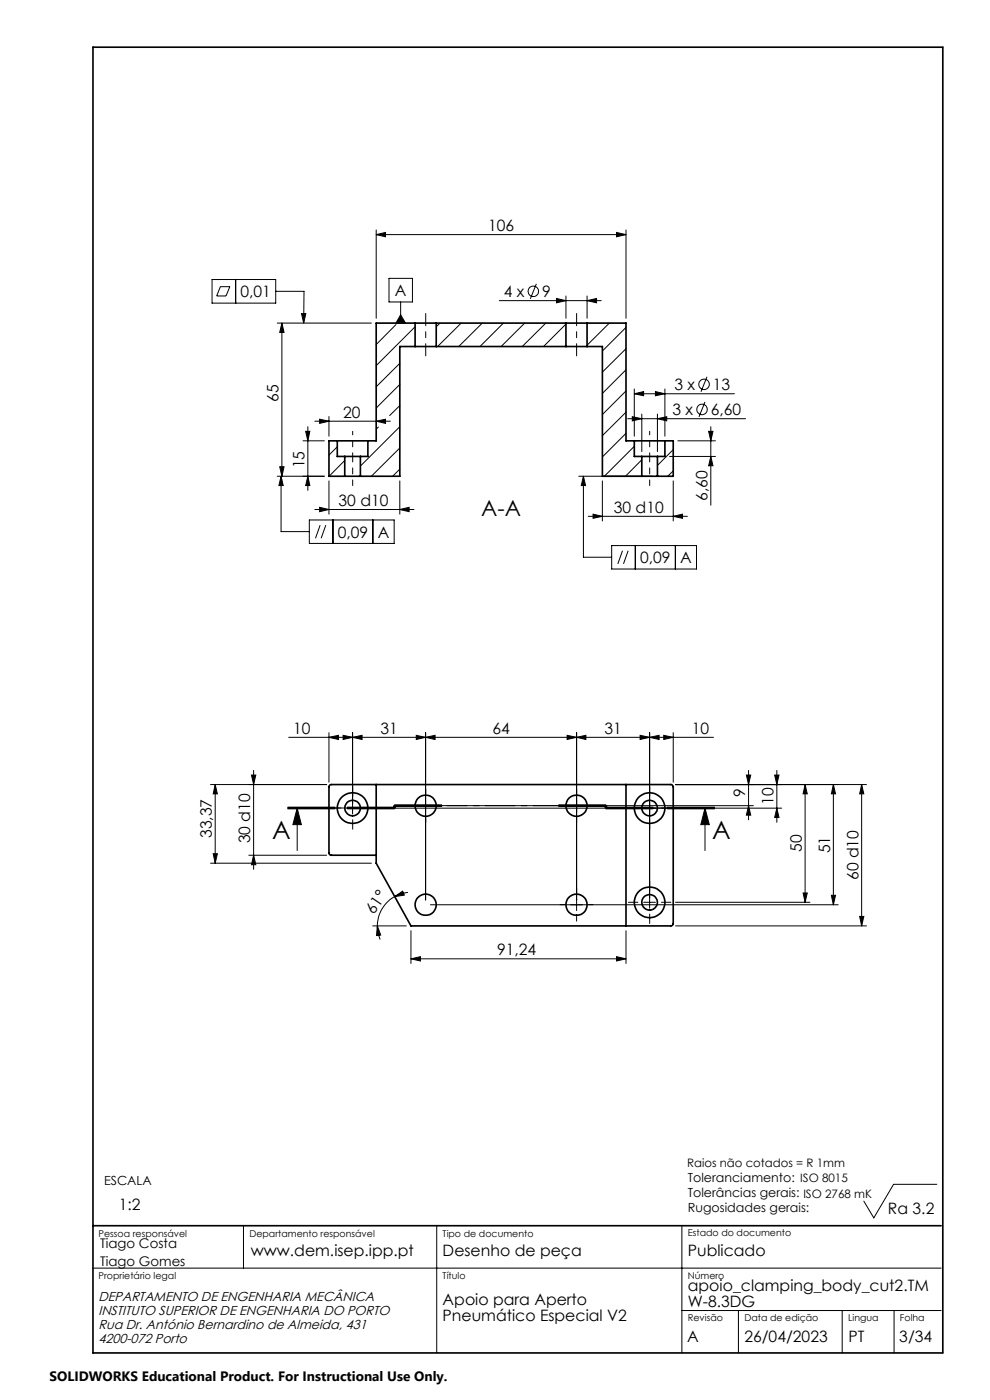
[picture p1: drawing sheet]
<svg xmlns="http://www.w3.org/2000/svg" width="210mm" height="297mm" viewBox="0 0 210 297" stroke-linecap="round" stroke-linejoin="round" font-family="sans-serif">
<g fill="none" stroke="#000" stroke-width=".35">
<path d="M19.7 10h180.3v277h-180.3zM88.1 73.5h4.4M88.1 68.5h4.4M88.1 68.5h-8.3v25h-1.8M88.1 73.5h-3.3v27.5h-8.4M88.1 68.5v5M92.5 73.5h27.6M92.5 68.5h27.6M92.5 68.5v5M120.1 73.5h4.4M120.1 68.5h4.4M120.1 68.5v5"/>
<path d="M124.5 68.5h8.3v25h1.7M124.5 68.5v5M124.5 73.5h3.3v27.5h8.3M71.5 93.5h6.5M71.5 93.5h-1.7v7.5h3.3M71.5 93.5v3.3h1.6M73.1 96.8h3.3M73.1 96.8v4.2M76.4 96.8v4.2M78 93.5v3.3h-1.6M134.5 93.5h6.5M134.5 93.5v3.3h1.6"/>
<path d="M136.1 96.8h3.4M136.1 96.8v4.2M139.5 96.8v4.2M141 93.5h1.8v7.5h-3.3M141 93.5v3.3h-1.5M73.1 101h3.3M136.1 101h3.4M79.8 166.4v16.7l7.4 13.3h55.2l.4-.3v-29.2l-.3-.4-72.2-.1a.49 .49 0 0 0-.5 .5v14a.49 .49 0 0 0 .5 .5h9.5M132.8 166.4v30M19.7 260h179.9"/>
<circle cx="74.8" cy="171.4" r="3.2"/>
<circle cx="74.8" cy="171.4" r="1.65"/>
<circle cx="90.3" cy="170.9" r="2.25"/>
<circle cx="122.3" cy="170.9" r="2.25"/>
<circle cx="137.8" cy="171.4" r="1.65"/>
<circle cx="137.8" cy="171.4" r="3.2"/>
<circle cx="90.3" cy="191.9" r="2.24"/>
<circle cx="122.3" cy="191.9" r="2.25"/>
<circle cx="137.8" cy="191.4" r="1.65"/>
<circle cx="137.8" cy="191.4" r="3.3"/>
</g>
<g fill="none" stroke="#000" stroke-width=".21">
<path d="M45 59.3h13.5v5h-13.5zM50 59.3v5M79.8 49.8l2-.5v.9zM79.8 48.8v18.7M79.8 49.8h53M82.5 59.1h5v5h-5zM130.8 49.3l2 .5-2 .4zM132.8 48.8v18.7M46.7 60.8h2.1l-.9 2h-1.9zM58.5 61.8h6l-.1 6.7M58.8 68.5h20M59.8 68.5l.5 2h-1z"/>
<path d="M59.8 68.5v32.5M64 66.5h.9l-.5 2zM79.9 68.5l-.1 .1M84 68.9l-4.2 4.2M84.8 77.1l-5 5M85 66.8l1 1.7h-2zM85 64.1v4.4M88.1 69.3l-8.3 8.3M93.3 68.5l-.8 .8M97.8 68.5l-5 5M102.3 68.5l-5 5M105.9 63.8h21.6"/>
<path d="M106.8 68.5l-5 5M111.3 68.5l-5 5M113.8 60.2l-1.3 3.2M115.8 68.5l-5 5M118 63.3l2.1 .5-2.1 .4zM120.1 68.8l-4.8 4.7M120.1 73.2l-.3 .3M120.1 62.8v4.7M124.5 63.8l2-.5v.9zM124.5 62.8v4.7M124.8 68.5l-.3 .3M129.3 68.5l-4.8 4.7"/>
<path d="M132.8 69.5l-5 5M132.8 74l-5 4.9M132.8 78.5l-5 5M150 79.9l-1.3 3.2M59.3 99h1l-.5 2zM64.3 93.5h4.5M64.8 91.5h.9l-.4 2zM65.3 90.5v13.5M66.8 89.4h16M67.8 88.9l2 .5-2 .4zM69.8 88.4v4.1M71.5 94.8l-1.7 1.8"/>
<path d="M73.1 97.7l-3.3 3.3M79.8 89.4l2-.5v.9zM80.3 90.6l-.5 .4M84.8 90.5l-8.4 8.4M84.8 81.6l-5 5M84.8 95l-6 6M84.8 99.5l-1.5 1.5M84.8 86l-2.1 2.2M132.8 82.9l-5 5M132.8 87.5l-5 4.9M132.8 91.9l-5 5M133.1 88.8h25.1"/>
<path d="M134.1 88.4l2 .4-2 .5zM134.5 94.7l-6.3 6.3M134.5 83.5l2-.4v.9zM134.5 82.5v10M134.5 83.5h21.3M136.1 97.5l-3.4 3.5M136.1 87.8v8M139 83.1l2 .4-2 .5zM139.5 88.8l1.9-.4v.9zM139.5 87.8v8M141 82.5v10M142 96.8h9.8"/>
<path d="M142.8 95.4l-3.3 3.3M142.8 99.9l-1.2 1.1M143.8 93.5h8M149.5 85.3l-1.2 3.1M150.3 91.5h.9l-.4 2zM150.8 96.8l.4 2h-.9zM150.8 90.5v16.7M58.8 101h10M59.6 101l.5 2h-.9zM59.6 101v11.8h6M65.3 101l.4 2h-.9zM65.6 110.3h18v5h-18z"/>
<path d="M66.8 108.1h21M67.8 107.6l2 .5-2 .4zM67.9 111.4l-1 2.8M69.1 111.4l-1 2.8M69.8 102v7.1M70.6 110.3v5M79.1 110.3v5M84.8 108.1l2-.5v.9zM84.8 102v7.1M122.8 101h15.6M123.8 101l.4 2h-.9zM123.8 101v17.2h6"/>
<path d="M124.8 109.5h21M125.8 109.1l2 .4-2 .5zM127.8 102v8.5M129.8 115.7h17.9v5h-17.9zM132 116.8l-.9 2.8M133.2 116.8l-.9 2.8M134.8 115.7v5M142.8 109.5l2-.4v.9zM142.8 102v8.5M143.3 115.7v5M61.2 156.4h90.1M69.8 156.4l2-.4v.9z"/>
<path d="M69.8 155.4v10.5M72.8 156l2 .4-2 .5zM74.8 156.4l2-.4v.9zM74.8 155.4v17.3M88.3 156l2 .4-2 .5zM90.3 156.4l2-.4v.9zM90.3 155.4v35.5M120.3 156l2 .4-2 .5zM122.3 156.4l2-.4v.9zM122.3 155.4v37.8M135.8 156l2 .4-2 .5zM137.8 156.4l2-.4v.9z"/>
<path d="M137.8 155.4v37.3M140.8 156l2 .4-2 .5zM142.8 155.4v10.5M44.7 166.4h24.6M45.6 166.4l.5 2h-.9zM45.6 166.4v16.7M53.3 164.4h1l-.5 2zM53.8 163.4v21M61 171.4h10M61 171.2h10M61 171.6h10M63 171.4l.9 3.5h-1.8z"/>
<path d="M63 171.4v9M73.6 171.4h2.5M73.7 171.2h10M73.7 171.6h10M80.3 171.4h85.5M83.5 170.9v.5M83.7 170.7h10M83.7 171.1h10M83.9 170.9v.5M93.7 170.9h-10v.5h-10M94.8 170.9h65M118.5 170.7h10"/>
<path d="M118.5 171.1h10M128.3 170.9v.5M128.5 170.9v.5h10M128.5 171.6h10zM128.5 171.2h10M128.7 170.9v.5M141.6 171.4h10M141.6 171.2h10M141.6 171.6h10M143.3 166.4h40.5M149.5 171.4l1 3.5h-1.8zM149.5 171.4v9"/>
<path d="M158.3 164.4h.9l-.4 2zM158.8 170.9l.4 2h-.9zM158.8 163.4v10.5M164.3 164.4h.9l-.4 2zM164.8 171.4l.4 2h-.9zM164.8 163.4v11M170.8 166.4l.4 2h-.8zM170.8 166.4v25M176.8 166.4l.4 2h-.8zM176.8 166.4v25.5M182.8 166.4l.4 2h-.8zM182.8 166.4v30"/>
<path d="M44.7 183.1h34.1M45.2 181.1h.9l-.5 2zM52.8 181.4h16.5M53.8 181.4l.5 2h-1zM79.1 196.4h7.1M80 196.4l.8 2-.9 .1zM80 196.4a6.8 6.8 0 0 0 .6 2.9M83.7 190.2l1.7-1.1 .4 .8zM83.7 190.2a7.1 7.1 0 0 0-3.7 6.2M86.5 189.3a6.8 6.8 0 0 0-2.8 .9M87.2 197.4v7M91.3 191.9h86.5"/>
<path d="M132.8 197.4v7M136.5 191.4h2.5M143.3 191.4h28.5M143.3 196.4h40.5M170.4 189.4h.8l-.4 2zM176.4 189.9h.8l-.4 2zM182.4 194.4h.8l-.4 2zM87.2 203.4l2-.5v1zM87.2 203.4h45.6M130.8 202.9l2 .5-2 .5zM198.7 251.2h-9.2l-4.2 7.2-2.1-3.6M19.6 269h180"/>
<path d="M51.6 260v9M92.6 260v27M144.6 260v27M144.6 278h55M156.6 278v9M178.6 278v9M189.7 278v9"/>
<circle cx="113.1" cy="61.8" r="1.11"/>
<circle cx="148.9" cy="86.9" r="1.12"/>
<circle cx="149.3" cy="81.5" r="1.12"/>
</g>
<path d="M151.6 171.4h-23.1" fill="none" stroke="#000" stroke-width=".21" stroke-dasharray="6.3 1.3 1.3 1.3" stroke-dashoffset="1.8"/>
<path d="M83.7 170.9v.5M128.5 171.4v-.5" fill="none" stroke="#000" stroke-width=".21" stroke-dasharray="6.3 1.3 1.3 1.3"/>
<path d="M128.5 170.9h-44.8" fill="none" stroke="#000" stroke-width=".21" stroke-dasharray="6.3 1.3 1.3 1.3" stroke-dashoffset="1.1"/>
<path d="M83.7 171.4h-22.7" fill="none" stroke="#000" stroke-width=".21" stroke-dasharray="6.3 1.3 1.3 1.3" stroke-dashoffset="2"/>
<path d="M74.8 96.8v-5.3M137.8 96.8v-5.3" fill="none" stroke="#000" stroke-width=".21" stroke-dasharray="15.2 1.3 1.3 1.3" stroke-dashoffset="14.5"/>
<path d="M74.8 103v-6.2M137.8 103v-6.2" fill="none" stroke="#000" stroke-width=".21" stroke-dasharray="15.2 1.3 1.3 1.3" stroke-dashoffset="14"/>
<path d="M90.3 75.5v-9M122.3 75.5v-9" fill="none" stroke="#000" stroke-width=".21" stroke-dasharray="15.2 1.3 1.3 1.3" stroke-dashoffset="12.6"/>
<g fill="none" stroke="#000" stroke-width=".21" stroke-dasharray="15.2 1.3 1.3 1.3">
<path d="M72.3 171.4h-2M74.8 168.9v-2M74.8 173.9v2M77.3 171.4h2M87.8 170.9h-1M90.3 168.4v-1M90.3 173.4v1M92.8 170.9h1M119.8 170.9h-1M122.3 168.4v-1M122.3 173.4v1M124.8 170.9h1"/>
<path d="M135.3 171.4h-2M137.8 168.9v-2M137.8 173.9v2M140.3 171.4h2M119.8 191.9h-1M122.3 189.4v-1M122.3 194.4v1M124.8 191.9h1M135.3 191.4h-2M137.8 188.9v-2M137.8 193.9v2M140.3 191.4h2"/>
</g>
<g fill="#000">
<path d="M150.8 96.8l.4 2h-.9zM150.3 91.5h.9l-.4 2zM59.3 99h1l-.5 2zM59.8 68.5l.5 2h-1z"/>
<path d="M59.6 101l.5 2h-.9zM123.8 101l.4 2h-.9zM64 66.5h.9l-.5 2zM85 66.8l1 1.7h-2z"/>
<path d="M67.8 107.6l2 .5-2 .4zM84.8 108.1l2-.5v.9zM125.8 109.1l2 .4-2 .5zM142.8 109.5l2-.4v.9z"/>
<path d="M69.8 156.4l2-.4v.9zM72.8 156l2 .4-2 .5zM74.8 156.4l2-.4v.9zM88.3 156l2 .4-2 .5zM90.3 156.4l2-.4v.9zM120.3 156l2 .4-2 .5zM122.3 156.4l2-.4v.9zM135.8 156l2 .4-2 .5zM137.8 156.4l2-.4v.9zM140.8 156l2 .4-2 .5zM134.1 88.4l2 .4-2 .5zM139.5 88.8l1.9-.4v.9zM79.8 49.8l2-.5v.9zM130.8 49.3l2 .5-2 .4z"/>
<path d="M149.5 171.4l1 3.5h-1.8zM63 171.4l.9 3.5h-1.8z"/>
<path d="M158.3 164.4h.9l-.4 2zM158.8 170.9l.4 2h-.9zM164.3 164.4h.9l-.4 2zM164.8 171.4l.4 2h-.9zM170.8 166.4l.4 2h-.8zM170.4 189.4h.8l-.4 2zM176.8 166.4l.4 2h-.8zM176.4 189.9h.8l-.4 2zM182.8 166.4l.4 2h-.8zM182.4 194.4h.8l-.4 2zM53.3 164.4h1l-.5 2zM53.8 181.4l.5 2h-1zM45.6 166.4l.5 2h-.9zM45.2 181.1h.9l-.5 2zM64.8 91.5h.9l-.4 2zM65.3 101l.4 2h-.9z"/>
<path d="M83.7 190.2l1.7-1.1 .4 .8zM80 196.4l.8 2-.9 .1z"/>
<path d="M130.8 202.9l2 .5-2 .5zM87.2 203.4l2-.5v1zM139 83.1l2 .4-2 .5zM134.5 83.5l2-.4v.9zM124.5 63.8l2-.5v.9zM118 63.3l2.1 .5-2.1 .4zM79.8 89.4l2-.5v.9zM67.8 88.9l2 .5-2 .4z"/>
</g>
<g font-size="5.3">
<text x="57.8" y="178">A</text>
<text x="151.1" y="178">A</text>
</g>
<text font-size="4.7" x="102.1" y="109.5">A-A</text>
<g font-size="3.3">
<text x="103.5" y="49">106</text>
<text x="51" y="63">0,01</text>
<text x="83.8" y="62.8">A</text>
<text x="106.8" y="63">4 x</text>
<text x="115" y="63">9</text>
<text x="143.1" y="82.7">3 x</text>
<text x="151.2" y="82.7">13</text>
<text x="59.1" y="85.3" transform="rotate(-90 59.1 85.3)">65</text>
<text x="72.8" y="88.6">20</text>
<text x="142.6" y="88.1">3 x</text>
<text x="150.8" y="88.1">6,60</text>
<text x="64.6" y="99.3" transform="rotate(-90 64.6 99.3)">15</text>
<text x="71.8" y="107.3">30 d10</text>
<text x="150.1" y="106.2" transform="rotate(-90 150.1 106.2)">6,60</text>
<text x="130.2" y="108.8">30 d10</text>
<text x="71.6" y="114">0,09</text>
<text x="80.1" y="114">A</text>
<text x="135.8" y="119.5">0,09</text>
<text x="144.3" y="119.5">A</text>
<text x="62.2" y="155.7">10</text>
<text x="80.7" y="155.7">31</text>
<text x="104.5" y="155.7">64</text>
<text x="128.2" y="155.7">31</text>
<text x="146.7" y="155.7">10</text>
<text x="158.1" y="169.2" transform="rotate(-90 158.1 169.2)">9</text>
<text x="164.1" y="170.8" transform="rotate(-90 164.1 170.8)">10</text>
<text x="45" y="177.8" transform="rotate(-90 45 177.8)">33,37</text>
<text x="53.1" y="178.9" transform="rotate(-90 53.1 178.9)">30 d10</text>
<text x="170.1" y="180.8" transform="rotate(-90 170.1 180.8)">50</text>
<text x="176.1" y="181" transform="rotate(-90 176.1 181)">51</text>
<text x="182.1" y="186.7" transform="rotate(-90 182.1 186.7)">60 d10</text>
<text x="79.3" y="194.1" transform="rotate(-56 79.3 194.1)">61°</text>
<text x="105.5" y="202.7">91,24</text>
<text x="25.2" y="256.7">1:2</text>
<text x="188.4" y="257.6">Ra 3.2</text>
<text x="53.2" y="266.5">www.dem.isep.ipp.pt</text>
<text x="93.9" y="266.5">Desenho de peça</text>
<text x="145.9" y="266.5">Publicado</text>
<text x="145.9" y="273.8">apoio_clamping_body_cut2.TM</text>
<text x="93.9" y="276.8">Apoio para Aperto</text>
<text x="93.9" y="280.3">Pneumático Especial V2</text>
<text x="145.9" y="277.3">W-8.3DG</text>
<text x="145.8" y="284.7">A</text>
<text x="157.9" y="284.7">26/04/2023</text>
<text x="180" y="284.7">PT</text>
<text x="190.8" y="284.7">3/34</text>
</g>
<text font-size="2.9" x="10.5" y="292.9">SOLIDWORKS Educational Product. For Instructional Use Only.</text>
<g font-size="2.8">
<text x="21.2" y="264.7">Tiago Costa</text>
<text x="21.2" y="268.5">Tiago Gomes</text>
<text x="20.9" y="276">DEPARTAMENTO DE ENGENHARIA MECÂNICA</text>
<text x="20.9" y="282">Rua Dr. António Bernardino de Almeida, 431</text>
<text x="20.9" y="279">INSTITUTO SUPERIOR DE ENGENHARIA DO PORTO</text>
<text x="20.9" y="285">4200-072 Porto</text>
</g>
<g font-size="2.7">
<text x="22.1" y="251.4">ESCALA</text>
<text x="145.9" y="250.8">Toleranciamento: ISO 8015</text>
<text x="145.9" y="254">Tolerâncias gerais: ISO 2768 mK</text>
<text x="145.9" y="257.1">Rugosidades gerais:</text>
</g>
<text font-size="2.5" x="145.8" y="247.5">Raios não cotados = R 1mm</text>
<g font-size="2">
<text x="20.9" y="262.3">Pessoa responsável</text>
<text x="52.9" y="262.3">Departamento responsável</text>
<text x="93.9" y="262.3">Tipo de documento</text>
<text x="145.9" y="262.1">Estado do documento</text>
<text x="20.9" y="271.3">Proprietário legal</text>
<text x="93.9" y="271.3">Título</text>
<text x="145.9" y="271.3">Número</text>
<text x="145.9" y="280.3">Revisão</text>
<text x="157.9" y="280.3">Data de edição</text>
<text x="179.9" y="280.3">Lingua</text>
<text x="190.9" y="280.3">Folha</text>
</g>
</svg>
